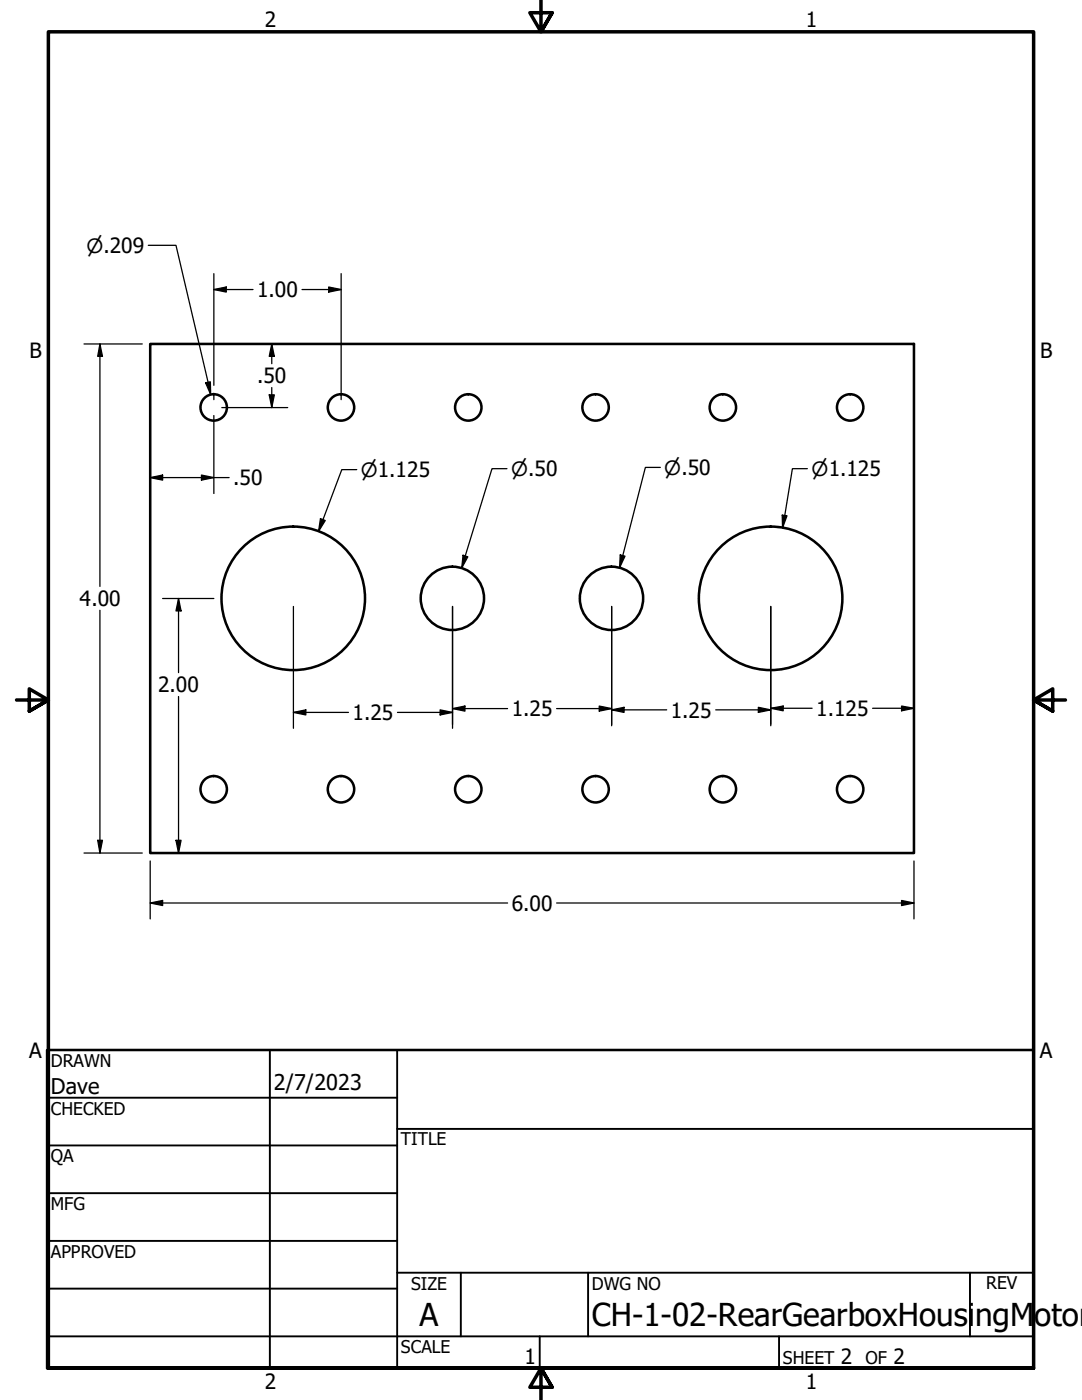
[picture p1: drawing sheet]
<svg xmlns="http://www.w3.org/2000/svg" width="216mm" height="279mm" viewBox="0 0 216 279" stroke-linecap="round" stroke-linejoin="round" font-family="sans-serif">
<!-- layer: Visible (ANSI) -->
<g fill="none" stroke="#000" stroke-width=".51">
<path d="M30 68.6h152.4v101.6h-152.4z"/>
<circle cx="42.6" cy="81.3" r="2.64"/>
<circle cx="68" cy="81.3" r="2.64"/>
<circle cx="93.4" cy="81.3" r="2.64"/>
<circle cx="118.8" cy="81.3" r="2.64"/>
<circle cx="144.2" cy="81.3" r="2.64"/>
<circle cx="169.6" cy="81.3" r="2.64"/>
<circle cx="58.5" cy="119.4" r="14.3"/>
<circle cx="90.3" cy="119.4" r="6.3"/>
<circle cx="122" cy="119.4" r="6.3"/>
<circle cx="153.8" cy="119.4" r="14.3"/>
<circle cx="42.6" cy="157.5" r="2.64"/>
<circle cx="68" cy="157.5" r="2.64"/>
<circle cx="93.4" cy="157.5" r="2.64"/>
<circle cx="118.8" cy="157.5" r="2.64"/>
<circle cx="144.2" cy="157.5" r="2.64"/>
<circle cx="169.6" cy="157.5" r="2.64"/>
</g>
<!-- layer: Border (ANSI) -->
<path d="M107.9 0v6.4l-2.2-3.9h4.5l-2.3 3.9 2.3-3.9M3.3 139.7h6.4l-3.9-2.2v4.4l3.9-2.2-3.9 2.2M212.6 139.7h-6.4l3.9-2.2v4.4l-3.9-2.2 3.9 2.2M9.7 273v-266.6h196.5v266.6h-196.5h196.5M110.2 276.9l-2.3-3.9 2.3 3.9h-4.5l2.2-3.9v6.4" fill="none" stroke="#000" stroke-width=".7"/>
<!-- layer: Title (ANSI) -->
<g fill="none" stroke="#000" stroke-width=".38">
<path d="M9.4 219.1h69.8M53.8 209.5v63.5M79.2 209.5v63.5M9.4 228.6h69.8M9.4 238.1h69.8M79.2 225.3h127M9.4 247.6h69.8M9.4 257.2h69.8M79.2 254h127M91.9 254v12.7M117.3 254v12.7M193.5 254v12.7"/>
<path d="M9.4 266.7h196.8M107.7 266.7v6.3M155.4 266.7v6.3"/>
</g>
<path d="M9.4 209.5h196.8v63.5h-196.8z" fill="none" stroke="#000" stroke-width=".51"/>
<!-- layer: Dimension (ANSI) -->
<g fill="none" stroke="#000" stroke-width=".25">
<path d="M29.6 49h5.5l6.9 29.7M42.7 57.8l2.4-.5v1zM42.7 54.6v22.3M42.7 57.8h7.8M60.3 57.8h7.8M65.6 57.3l2.5 .5-2.5 .5zM68.1 54.6v25.2M16.8 68.6h11.6M19.9 68.6l.5 2.5h-.9zM19.9 68.6v48.4M41 76.4l1-.2v2.5zM42.7 78.5v1.3"/>
<path d="M53.7 78.8h1l-.5 2.5zM54.2 68.6l.5 2.5h-1zM54.2 68.6v4M54.2 77.3v4M30 95.3l2.4-.5v1zM30 95.3h15.7M40.2 94.8l2.5 .5-2.5 .5zM42.7 82.9v15.6M44.3 81.3h13.1M71.2 93.7h-3l-4.6 12.3M101.2 93.5h-3l-6.1 19.8M131.8 93.3h-3l-5.2 20"/>
<path d="M161.1 93.5h-3l-2 11.8M32.4 119.4h10.3M35.6 119.4l.5 2.5h-1zM35.6 119.4v14.8M63.9 103.5l1 .4-1.3 2.1zM92.4 110.8l.9 .3-1.2 2.2zM123.8 110.7l.9 .3-1.1 2.3zM156.1 102.8l.9 .1-.9 2.4zM19.9 121.8v48.4M35.6 139v31.2M58.5 121v24.4M90.3 121v24.4"/>
<path d="M122 121v23.8M153.8 121v23.8M58.5 142.2l2.5-.5v1zM58.5 142.2h11M79.3 142.2h11M87.8 141.7l2.5 .5-2.5 .5zM90.3 141.4l2.5-.5v1zM90.3 141.4h11M111.1 141.4h10.9M119.6 140.9l2.4 .5-2.4 .5zM122 141.7l2.5-.5v1zM122 141.7h11"/>
<path d="M142.8 141.7h11M151.3 141.2l2.5 .5-2.5 .5zM153.8 141.4l2.5-.5v1zM153.8 141.4h8.3M174.1 141.4h8.3M179.9 140.9l2.5 .5-2.5 .5zM16.8 170.2h11.6M19.5 167.7h.9l-.5 2.5zM30 171.8v11.6M35.1 167.7h1l-.5 2.5zM179.9 179.7l2.5 .5-2.5 .5zM182.4 171.8v11.6"/>
<path d="M30 180.2l2.4-.5v1zM30 180.2h71.3M111.1 180.2h71.3"/>
</g>
<g fill="#000">
<path d="M42.7 57.8l2.4-.5v1z" fill-rule="evenodd"/>
<path d="M65.6 57.3l2.5 .5-2.5 .5z" fill-rule="evenodd"/>
<path d="M19.9 68.6l.5 2.5h-.9z" fill-rule="evenodd"/>
<path d="M41 76.4l1-.2v2.5z" fill-rule="evenodd"/>
<path d="M53.7 78.8h1l-.5 2.5z" fill-rule="evenodd"/>
<path d="M54.2 68.6l.5 2.5h-1z" fill-rule="evenodd"/>
<path d="M30 95.3l2.4-.5v1z" fill-rule="evenodd"/>
<path d="M40.2 94.8l2.5 .5-2.5 .5z" fill-rule="evenodd"/>
<path d="M63.9 103.5l1 .4-1.3 2.1z" fill-rule="evenodd"/>
<path d="M92.4 110.8l.9 .3-1.2 2.2z" fill-rule="evenodd"/>
<path d="M123.8 110.7l.9 .3-1.1 2.3z" fill-rule="evenodd"/>
<path d="M156.1 102.8l.9 .1-.9 2.4z" fill-rule="evenodd"/>
<path d="M35.6 119.4l.5 2.5h-1z" fill-rule="evenodd"/>
<path d="M58.5 142.2l2.5-.5v1z" fill-rule="evenodd"/>
<path d="M87.8 141.7l2.5 .5-2.5 .5z" fill-rule="evenodd"/>
<path d="M90.3 141.4l2.5-.5v1z" fill-rule="evenodd"/>
<path d="M119.6 140.9l2.4 .5-2.4 .5z" fill-rule="evenodd"/>
<path d="M122 141.7l2.5-.5v1z" fill-rule="evenodd"/>
<path d="M151.3 141.2l2.5 .5-2.5 .5z" fill-rule="evenodd"/>
<path d="M153.8 141.4l2.5-.5v1z" fill-rule="evenodd"/>
<path d="M179.9 140.9l2.5 .5-2.5 .5z" fill-rule="evenodd"/>
<path d="M19.5 167.7h.9l-.5 2.5z" fill-rule="evenodd"/>
<path d="M30 180.2l2.4-.5v1z" fill-rule="evenodd"/>
<path d="M35.1 167.7h1l-.5 2.5z" fill-rule="evenodd"/>
<path d="M179.9 179.7l2.5 .5-2.5 .5z" fill-rule="evenodd"/>
</g>
<g font-size="6.3">
<text x="83.7" y="264.5">A</text>
<text x="118.1" y="264.7">CH-1-02-RearGearboxHousi</text>
<text x="194.6" y="264.7">ngM</text>
<text x="206.4" y="264.7">otor</text>
</g>
<g font-size="4.3">
<text x="10.2" y="218.2">Dave</text>
<text x="54.6" y="217.6">2/7/2023</text>
</g>
<g font-size="4.2">
<text x="52.8" y="5.3">2</text>
<text x="160.8" y="5.3">1</text>
<text x="51.3" y="59.3">1.00</text>
<text x="5.9" y="71.4">B</text>
<text x="207.6" y="71.4">B</text>
<text x="51.3" y="76.5">.50</text>
<text x="46.5" y="96.8">.50</text>
<text x="15.9" y="121">4.00</text>
<text x="31.6" y="138.2">2.00</text>
<text x="70.4" y="143.7">1.25</text>
<text x="102.1" y="142.9">1.25</text>
<text x="133.9" y="143.2">1.25</text>
<text x="162.9" y="142.9">1.125</text>
<text x="102.1" y="181.7">6.00</text>
<text x="5.8" y="211.1">A</text>
<text x="207.5" y="211.1">A</text>
<text x="104.6" y="272.3">1</text>
<text x="167.8" y="272.2">2</text>
<text x="178.3" y="272.2">2</text>
<text x="52.8" y="277.1">2</text>
<text x="160.8" y="277.1">1</text>
</g>
<g font-size="3.9">
<text x="17.3" y="50.4">⌀.209</text>
<text x="72" y="95.2">⌀1.125</text>
<text x="102" y="95">⌀.50</text>
<text x="132.5" y="94.7">⌀.50</text>
<text x="161.9" y="95">⌀1.125</text>
</g>
<g font-size="3.5">
<text x="10.2" y="212.9">DRAWN</text>
<text x="10.2" y="222.4">CHECKED</text>
<text x="10.2" y="232">QA</text>
<text x="80" y="228.6">TITLE</text>
<text x="10.2" y="241.5">MFG</text>
<text x="10.2" y="251">APPROVED</text>
<text x="82" y="257.4">SIZE</text>
<text x="118.1" y="257.4">DWG NO</text>
<text x="196.8" y="257.3">REV</text>
<text x="80" y="270.1">SCALE</text>
<text x="156.2" y="272.2">SHEET</text>
<text x="172.7" y="272.2">OF</text>
</g>
</svg>
